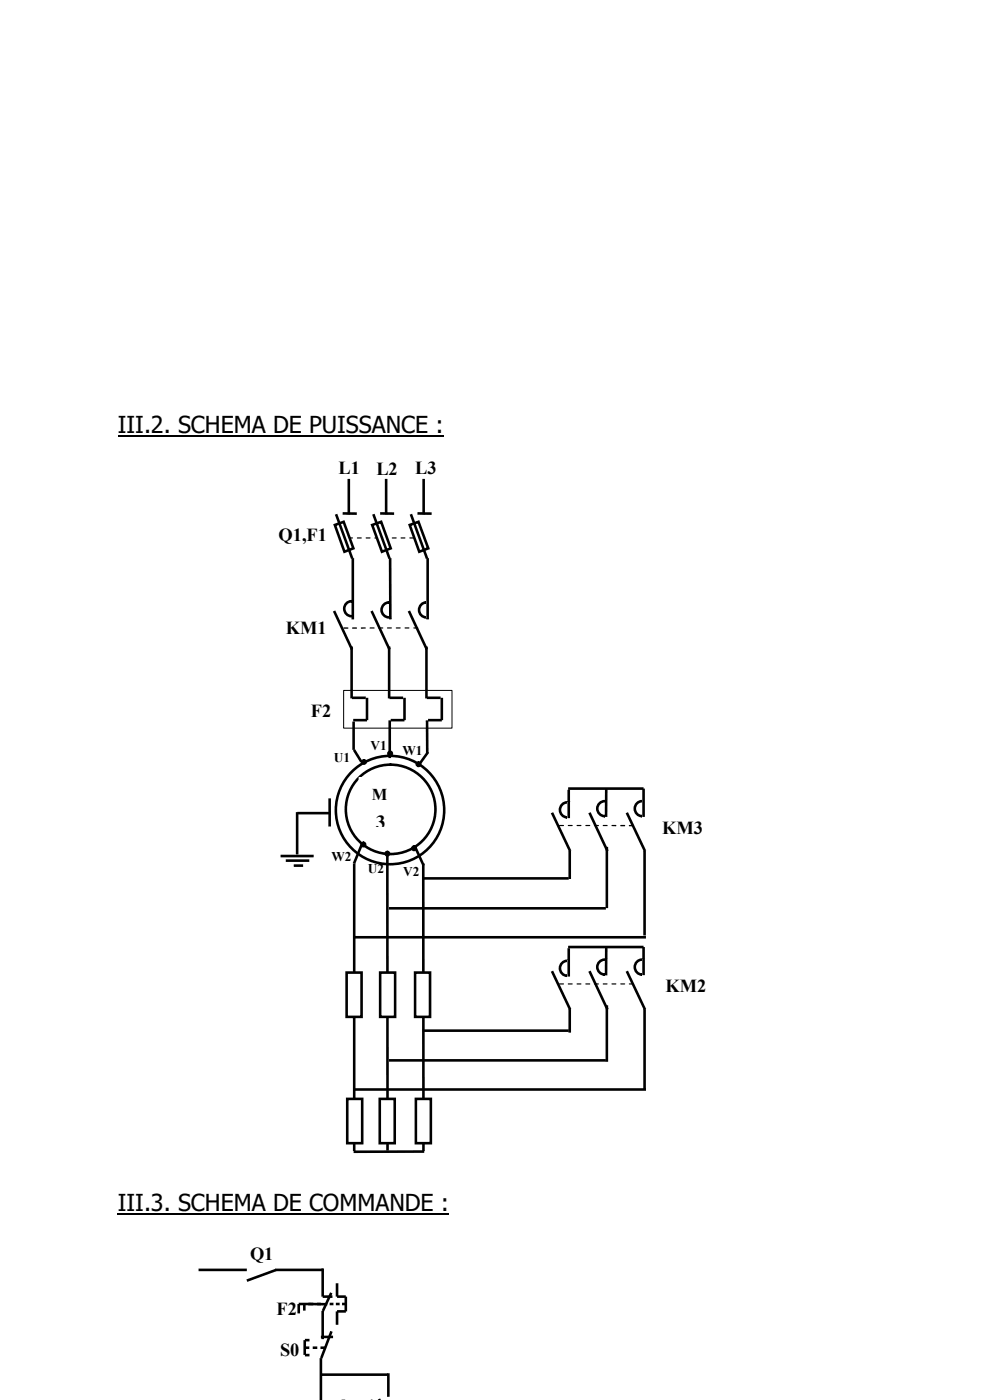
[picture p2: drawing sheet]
<svg xmlns="http://www.w3.org/2000/svg" width="210mm" height="297mm" viewBox="0 0 210 297" stroke-linecap="round" stroke-linejoin="round" font-family="sans-serif">
<path d="M25 92.4h69.1M25 257.5h70.3" fill="none" stroke="#000" stroke-width=".3"/>
<path d="M67.6 178.7h10.5v7.4h-10.5z" fill="#fff"/>
<path d="M67.6 178.7h10.5v7.4h-10.5z" fill="none" stroke="#fff" stroke-width=".25"/>
<path d="M82.8 181.8h9.1v7.4h-9.1z" fill="#fff"/>
<path d="M82.8 181.8h9.1v7.4h-9.1z" fill="none" stroke="#fff" stroke-width=".25"/>
<path d="M75.3 181.2h9.4v7.5h-9.4z" fill="#fff"/>
<path d="M75.3 181.2h9.4v7.5h-9.4z" fill="none" stroke="#fff" stroke-width=".25"/>
<path d="M68.2 157.6h10.4v7.4h-10.4z" fill="#fff"/>
<path d="M68.2 157.6h10.4v7.4h-10.4z" fill="none" stroke="#fff" stroke-width=".25"/>
<path d="M75.9 155h9.9v7.5h-9.9z" fill="#fff"/>
<path d="M75.9 155h9.9v7.5h-9.9z" fill="none" stroke="#fff" stroke-width=".25"/>
<path d="M82.7 156.1h13.1v7.4h-13.1z" fill="#fff"/>
<path d="M82.7 156.1h13.1v7.4h-13.1z" fill="none" stroke="#fff" stroke-width=".25"/>
<path d="M56.4 109.6h16.2v8.6h-16.2z" fill="#fff"/>
<path d="M56.4 109.6h16.2v8.6h-16.2z" fill="none" stroke="#fff" stroke-width=".25"/>
<path d="M69.1 95.5h10.6v7.4h-10.6z" fill="#fff"/>
<path d="M69.1 95.5h10.6v7.4h-10.6z" fill="none" stroke="#fff" stroke-width=".25"/>
<path d="M77.1 95.7h10.6v7.5h-10.6z" fill="#fff"/>
<path d="M77.1 95.7h10.6v7.5h-10.6z" fill="none" stroke="#fff" stroke-width=".25"/>
<path d="M85.4 95.5h10.6v7.5h-10.6z" fill="#fff"/>
<path d="M85.4 95.5h10.6v7.5h-10.6z" fill="none" stroke="#fff" stroke-width=".25"/>
<path d="M80.6 108.9l3 .1M81.9 101.6v7.5M89.9 101.6v7.5" fill="none" stroke="#000" stroke-width=".55"/>
<path d="M86.9 114h.8l.2 .1-.9 .2zM85 114h.9l.1 .1-.1 .2h-.8zM83.1 114h.9l.2 .1-.2 .2h-.8zM81.3 114h.9l.1 .1-.1 .2h-.8zM79.5 114h.8l.2 .1-1 .2zM77.6 114h.9l.1 .1-.1 .2h-.8zM75.7 114h.9l.2 .1-.2 .2h-.8zM73.9 114h.9l.1 .1-.1 .2h-.8zM72.6 114l.5 .1-.4 .2z" fill="#000"/>
<path d="M79 111.4l1.9-.7 2 5.6-1.9 .8z" fill-rule="evenodd" fill="#fff"/>
<path d="M79 111.4l1.9-.7 2 5.6-1.9 .8zM79.2 109.1l3.4 9.4M88.6 108.9l3 .1" fill="none" stroke="#000" stroke-width=".55"/>
<path d="M86.9 111.4l1.9-.7 2 5.6-1.9 .8z" fill-rule="evenodd" fill="#fff"/>
<path d="M86.9 111.4l1.9-.7 2 5.6-1.9 .8zM87.2 109.1l3.4 9.4M120.5 200.9h16M120.9 214.1v5M75 231.1h62M90 244.3h-15" fill="none" stroke="#000" stroke-width=".55"/>
<path d="M63.3 147h10.9v8.5h-10.9z" fill="#fff"/>
<path d="M63.3 147h10.9v8.5h-10.9z" fill="none" stroke="#fff" stroke-width=".25"/>
<path d="M138.5 205.5h15.1v8.5h-15.1z" fill="#fff"/>
<path d="M138.5 205.5h15.1v8.5h-15.1z" fill="none" stroke="#fff" stroke-width=".25"/>
<path d="M72.9 146.5h23v8h-23z" fill="#fff"/>
<path d="M72.9 146.5h23v8h-23z" fill="none" stroke="#000" stroke-width=".21"/>
<g fill="none" stroke="#000" stroke-width=".55">
<path d="M72.7 108.9l3 .1M74 101.6v7.5M82.5 137.2v11M90.5 137.2v11M74.7 148h2.9M75 153.1v6M77.9 148v4.8h-3M82.6 148h2.9M85.8 148v4.8h-2.9M90.6 148h2.9M93.7 148v4.8h-2.9M89.7 218.7h30.9"/>
<path d="M82.5 225h46"/>
</g>
<path d="M71 111.4l1.9-.7 2.1 5.6-1.9 .8z" fill-rule="evenodd" fill="#fff"/>
<path d="M71 111.4l1.9-.7 2.1 5.6-1.9 .8zM71.3 109.1l3.4 9.4M74.6 137.2v11" fill="none" stroke="#000" stroke-width=".55"/>
<circle cx="82.7" cy="171.9" r="11.5" fill="#fff"/>
<g fill="none" stroke="#000" stroke-width=".55">
<path d="M82.7 152.8v8M90.6 152.8v7"/>
<circle cx="82.7" cy="171.9" r="11.5"/>
</g>
<path d="M58 129.4h15v8.5h-15z" fill="#fff"/>
<path d="M58 129.4h15v8.5h-15z" fill="none" stroke="#fff" stroke-width=".25"/>
<path d="M87.7 133.1h.9l.1 .1-.9 .2zM85.9 133.1h.8l.2 .1-.2 .2h-.8zM84 133.1h.9l.1 .1-.1 .2h-.8zM82.1 133.1h.9l.1 .1-.1 .2h-.8zM80.3 133.1h.9l.1 .1-1 .2zM78.4 133.1h.9l.2 .1-.1 .2h-1zM76.6 133.1h.9l.1 .1v.2h-.9zM74.7 133.1h.9l.1 .1-.1 .2h-.8zM72.9 133.1h.8l.2 .1-.2 .2h-.7z" fill="#000"/>
<circle cx="82.5" cy="129.4" r="1.57" fill="#fff"/>
<circle cx="82.5" cy="129.4" r="1.57" fill="none" stroke="#000" stroke-width=".55"/>
<path d="M82.5 124h3.4v7.1h-3.4z" fill="#fff"/>
<circle cx="90.4" cy="129.4" r="1.56" fill="#fff"/>
<circle cx="90.4" cy="129.4" r="1.56" fill="none" stroke="#000" stroke-width=".55"/>
<path d="M90.5 124h3.4v7.1h-3.4z" fill="#fff"/>
<path d="M82.8 118.4v13M90.7 118.4v13" fill="none" stroke="#000" stroke-width=".55"/>
<circle cx="74.6" cy="129.1" r="1.55" fill="#fff"/>
<circle cx="74.6" cy="129.1" r="1.55" fill="none" stroke="#000" stroke-width=".55"/>
<path d="M74.6 123.7h3.4v7.2h-3.4z" fill="#fff"/>
<path d="M74.8 118.4v13M63 172.3v9M63.1 172.5h7M69.9 169.4v5.9M59.5 181.6h7M60.6 182.6h5M62.3 183.6h2M75.1 183.2v61M82.2 181.1v63M89.8 183.2v61" fill="none" stroke="#000" stroke-width=".55"/>
<path d="M73.7 233.1h3.1v9.4h-3.1z" fill="#fff"/>
<path d="M73.7 233.1h3.1v9.4h-3.1z" fill="none" stroke="#000" stroke-width=".55"/>
<path d="M80.6 233.1h3.1v9.4h-3.1z" fill="#fff"/>
<path d="M80.6 233.1h3.1v9.4h-3.1z" fill="none" stroke="#000" stroke-width=".55"/>
<path d="M88.2 233.1h3.2v9.4h-3.2z" fill="#fff"/>
<path d="M88.2 233.1h3.2v9.4h-3.2z" fill="none" stroke="#000" stroke-width=".55"/>
<path d="M73.5 206.3h3.2v9.4h-3.2z" fill="#fff"/>
<path d="M73.5 206.3h3.2v9.4h-3.2z" fill="none" stroke="#000" stroke-width=".55"/>
<path d="M80.6 206.3h3.2v9.4h-3.2z" fill="#fff"/>
<path d="M80.6 206.3h3.2v9.4h-3.2z" fill="none" stroke="#000" stroke-width=".55"/>
<path d="M88.1 206.3h3.1v9.4h-3.1z" fill="#fff"/>
<path d="M88.1 206.3h3.1v9.4h-3.1zM117.1 206l3.8 8.2M125.1 206l3.8 8.2M133 206l3.8 8.2" fill="none" stroke="#000" stroke-width=".55"/>
<circle cx="128.3" cy="205.2" r="1.57" fill="#fff"/>
<circle cx="128.3" cy="205.2" r="1.57" fill="none" stroke="#000" stroke-width=".55"/>
<path d="M128.3 203.4h3.4v7.2h-3.4z" fill="#fff"/>
<circle cx="136.2" cy="205.2" r="1.56" fill="#fff"/>
<circle cx="136.2" cy="205.2" r="1.56" fill="none" stroke="#000" stroke-width=".55"/>
<path d="M136.2 203.4h3.4v7.2h-3.4z" fill="#fff"/>
<circle cx="120.3" cy="205.5" r="1.56" fill="#fff"/>
<circle cx="120.3" cy="205.5" r="1.56" fill="none" stroke="#000" stroke-width=".55"/>
<path d="M120.3 203.7h3.4v7.2h-3.4z" fill="#fff"/>
<g fill="none" stroke="#000" stroke-width=".55">
<path d="M117.1 172.4l3.8 8.2M120.5 167.3h16M125.1 172.4l3.8 8.2M133 172.4l3.8 8.2M75 198.8h62M82.5 192.7h46M89.7 186.4h30.9M120.9 180.5v6M120.6 201.2v6M128.6 200.9v6M128.7 213.3v12M136.5 200.9v6"/>
<path d="M136.7 214.1v17"/>
</g>
<path d="M133.4 208.7l.9-.1 .2 .2-.9 .1zM131.6 208.7l.9-.1 .1 .1-.1 .2h-.8zM129.8 208.7l.8-.1 .2 .1-.2 .2h-.8zM127.9 208.7l.9-.1 .1 .1-.1 .2h-.8zM126 208.7l.9-.1 .1 .2-.8 .1zM124.2 208.7l.9-.1 .1 .1-.1 .2h-.8zM122.3 208.7l.9-.1 .2 .1-.2 .2h-.8zM120.5 208.7l.9-.1 .1 .1-.1 .2h-.8zM118.6 208.7l.9-.1 .1 .2-.9 .1z" fill="#000"/>
<circle cx="128.3" cy="171.6" r="1.57" fill="#fff"/>
<circle cx="128.3" cy="171.6" r="1.57" fill="none" stroke="#000" stroke-width=".55"/>
<path d="M128.3 169.8h3.4v7.2h-3.4z" fill="#fff"/>
<circle cx="136.2" cy="171.6" r="1.56" fill="#fff"/>
<circle cx="136.2" cy="171.6" r="1.56" fill="none" stroke="#000" stroke-width=".55"/>
<path d="M136.2 169.8h3.4v7.2h-3.4z" fill="#fff"/>
<circle cx="120.3" cy="171.8" r="1.55" fill="#fff"/>
<circle cx="120.3" cy="171.8" r="1.55" fill="none" stroke="#000" stroke-width=".55"/>
<path d="M120.3 170.1h3.4v7.1h-3.4z" fill="#fff"/>
<path d="M120.6 167.6v6M128.6 167.3v6M128.7 179.7v13M136.5 167.3v6M136.7 180.5v18" fill="none" stroke="#000" stroke-width=".55"/>
<path d="M133.4 175h.9l.2 .3h-.9zM131.6 175h.9l.1 .1-.1 .2h-.8zM129.8 175h.8l.2 .1-.2 .2h-.8zM127.9 175h.9l.1 .1v.2h-1zM126 175h.9l.1 .3h-.8zM124.2 175h.9l.1 .1-.1 .2h-.8zM122.3 175h.9l.2 .1-.2 .2h-.8zM120.5 175h.9l.1 .1-.1 .2h-.8zM118.6 175h.9l.1 .2-.9 .1z" fill="#000"/>
<circle cx="82.9" cy="171.7" r="9.5" fill="#fff"/>
<circle cx="82.9" cy="171.7" r="9.5" fill="none" stroke="#000" stroke-width=".55"/>
<path d="M76.2 165h9v7h-9z" fill="#fff"/>
<path d="M76.2 165h9v7h-9z" fill="none" stroke="#fff" stroke-width=".25"/>
<path d="M76.1 170.4h11.7v6.3h-11.7z" fill="#fff"/>
<path d="M76.1 170.4h11.7v6.3h-11.7z" fill="none" stroke="#fff" stroke-width=".25"/>
<g fill="#000">
<circle cx="82.8" cy="159.9" r=".51"/>
<circle cx="77.1" cy="179.2" r=".51"/>
<circle cx="77.2" cy="161.7" r=".5"/>
<circle cx="87.8" cy="180" r=".51"/>
<circle cx="88.8" cy="162.1" r=".5"/>
<circle cx="82.2" cy="181.1" r=".51"/>
</g>
<g fill="none" stroke="#000" stroke-width=".25">
<circle cx="82.8" cy="159.9" r=".51"/>
<circle cx="77.1" cy="179.2" r=".51"/>
<circle cx="77.2" cy="161.7" r=".5"/>
<circle cx="87.8" cy="180" r=".51"/>
<circle cx="88.8" cy="162.1" r=".5"/>
<circle cx="82.2" cy="181.1" r=".51"/>
</g>
<path d="M75.1 159.1l1.6 2.5M90.8 159.6l-1.8 2.5M76.8 178.9l-1.7 4.3M88.1 179.7l1.8 3.9" fill="none" stroke="#000" stroke-width=".55"/>
<path d="M137.8 172h15v8.6h-15z" fill="#fff"/>
<path d="M137.8 172h15v8.6h-15z" fill="none" stroke="#fff" stroke-width=".25"/>
<path d="M70.9 129.6l3.8 8.2M78.8 129.6l3.8 8.2M86.7 129.6l3.9 8.2" fill="none" stroke="#000" stroke-width=".55"/>
<path d="M50.4 262.4h11.4v8.5h-11.4z" fill="#fff"/>
<path d="M50.4 262.4h11.4v8.5h-11.4z" fill="none" stroke="#fff" stroke-width=".25"/>
<path d="M56.7 282.7h11.8v8.6h-11.8z" fill="#fff"/>
<path d="M56.7 282.7h11.8v8.6h-11.8z" fill="none" stroke="#fff" stroke-width=".25"/>
<path d="M69.7 294.5h15.1v2.5h-15.1z" fill="#fff"/>
<path d="M69.7 297.1v-2.6h15.1v2.6" fill="none" stroke="#fff" stroke-width=".25"/>
<path d="M56 274h11.4v8.5h-11.4z" fill="#fff"/>
<path d="M56 274h11.4v8.5h-11.4z" fill="none" stroke="#fff" stroke-width=".25"/>
<path d="M64.6 285.9h1M64.6 284.3v3.1M64.7 287.5h1M64.7 284.3h1M66.3 285.9h1M68 285.9h1M68.1 283.6h2.6M68.3 291.6h14M70.3 282.4l-2.1 5.7" fill="none" stroke="#000" stroke-width=".55"/>
<path d="M55.5 296.3h11v.7h-11z" fill="#fff"/>
<path d="M55.5 297.1v-.8h11v.8" fill="none" stroke="#fff" stroke-width=".25"/>
<g fill="none" stroke="#000" stroke-width=".55">
<path d="M42.1 269.4h10.3M58.4 269.4h10.2M58.6 269.4l-6.2 2.3M64.6 276.6v1.4M65.4 276.6l4 .1M66.4 276.6h-3v2M67.3 276.6h.8M68.5 269.1v6h2M68.5 278.1v6M69.9 276.6h.8M70.3 274.3l-1.8 3.8M71.2 276.6h.9"/>
<path d="M71.5 272.2v2.9h1.9v3.1h-1.9v2.9M72.6 276.6h.8M68.1 288.1v8.9M80.4 296.8l.1 .3M82.4 291.3v5"/>
</g>
<g font-size="5">
<text x="25" y="91.8">III.2. SCHEMA DE PUISSANCE :</text>
<text x="25" y="256.9">III.3. SCHEMA DE COMMANDE :</text>
</g>
<text font-size="4.2" x="79.7" y="175.8">3</text>
<g font-size="3.9">
<text x="71.8" y="100.5">L1</text>
<text x="79.8" y="100.7">L2</text>
<text x="88.1" y="100.6">L3</text>
<text x="59.1" y="114.7">Q1,F1</text>
<text x="60.6" y="134.4">KM1</text>
<text x="66" y="152">F2</text>
<text x="140.5" y="177">KM3</text>
<text x="141.2" y="210.5">KM2</text>
<text x="53" y="267.4">Q1</text>
<text x="58.6" y="279">F2</text>
<text x="59.4" y="287.7">S0</text>
</g>
<text font-size="3.5" x="78.9" y="169.7">M</text>
<g font-size="2.8">
<text x="70.8" y="161.6">U1</text>
<text x="78.6" y="159">V1</text>
<text x="85.4" y="160.1">W1</text>
<text x="70.3" y="182.8">W2</text>
<text x="78" y="185.3">U2</text>
<text x="85.5" y="185.8">V2</text>
</g>
</svg>
